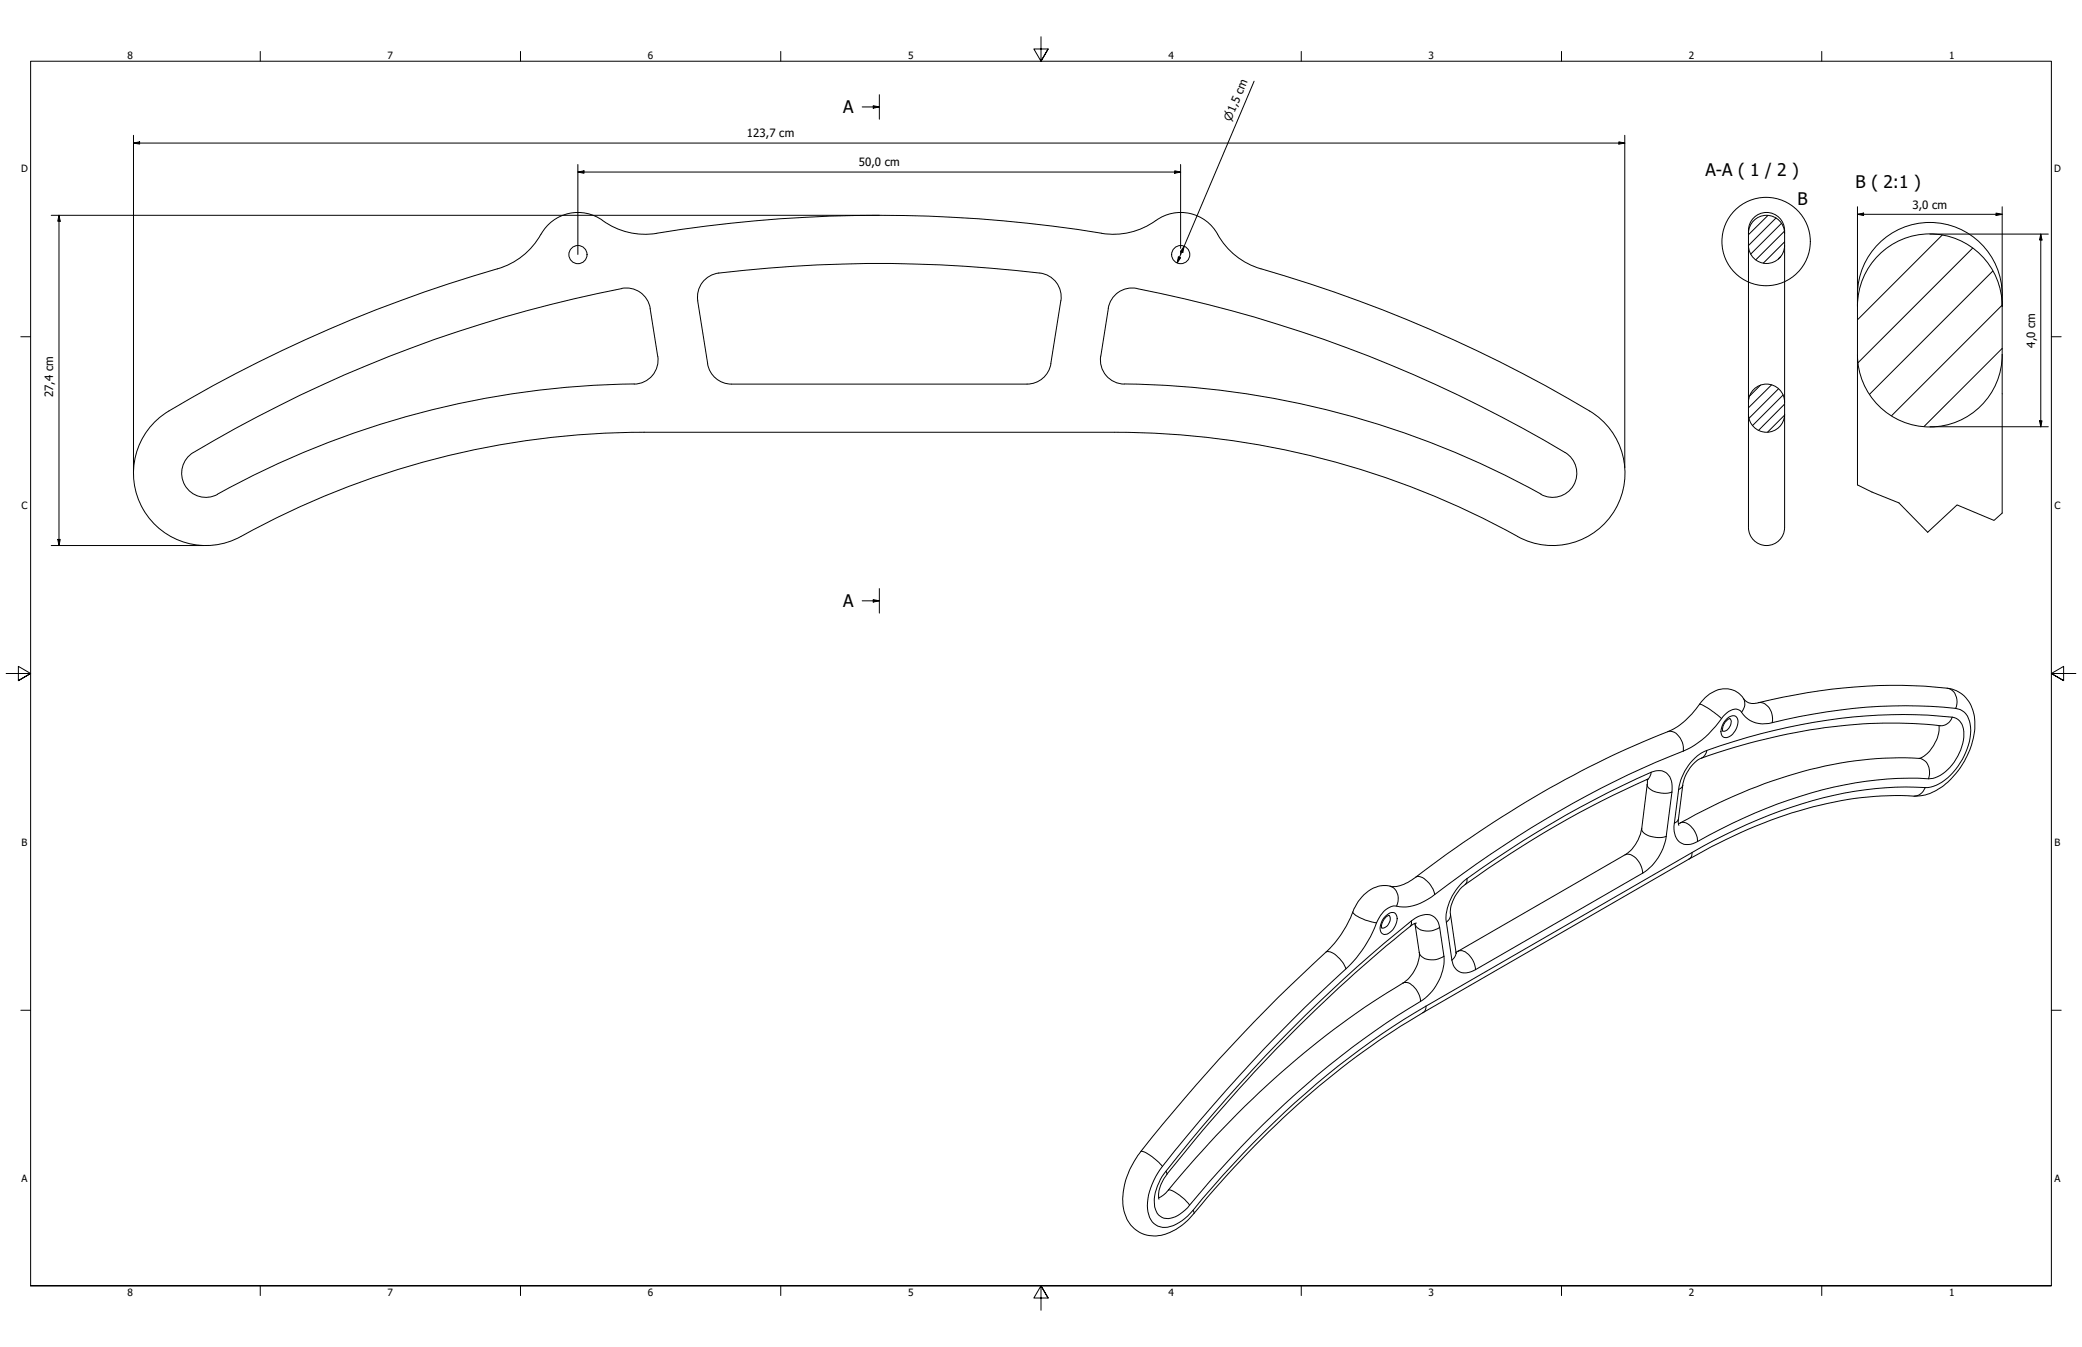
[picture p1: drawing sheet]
<svg xmlns="http://www.w3.org/2000/svg" width="864mm" height="559mm" viewBox="0 0 864 559" stroke-linecap="round" stroke-linejoin="round" font-family="sans-serif">
<!-- layer: Hatch (ISO) -->
<g fill="none" stroke="#000" stroke-width=".41">
<path d="M733.3 89.4l-8 8M736.7 90.4l-11.4 11.5M739 92.6l-12.8 12.8M740.2 95.9l-11.9 11.9M805.6 97.5l-35.1 35.2M738.5 106.5l-.9 .9M740.2 100.3l-8.8 8.8M818.2 103l-47.5 47.5M826.6 112.4l-51.1 51.2M830.5 126.6l-45.9 45.9M730.2 159.8l-4.4 4.4M734.8 159.7l-9.5 9.5"/>
<path d="M830.5 144.5l-32.4 32.5M737.7 161.3l-12.2 12.2M739.6 163.8l-12.7 12.7M740.2 172.2l-7 7M740.2 167.6l-10.7 10.9"/>
</g>
<!-- layer: Visible (ANSI) -->
<g fill="none" stroke="#000" stroke-width=".41">
<path d="M272.4 96.8a575.8 575.8 0 0 1 184.6 0M272.4 96.8a31.4 31.4 0 0 1-24.5-6.6 17.7 17.7 0 0 0-24.3 8.3 30 30 0 0 1-17.3 13M479.4 91.5a30 30 0 0 1-22.4 5.3M479.5 91.5a17.5 17.5 0 0 1 25.6 5.7M505 97.2a30 30 0 0 0 18.1 14.3M206.3 111.5a579.4 579.4 0 0 0-138.2 60.2 30 30 0 0 0-8.2 40.5 30 30 0 0 0 40.1 10.4 345 345 0 0 1 167.1-43.3h195.2a345 345 0 0 1 167.2 43.3M431.3 113.3a545.3 545.3 0 0 0-134.9 .3 10 10 0 0 0-7 11.2l4.1 26.1M431.4 113.3a10 10 0 0 1 8.7 11.5M471.5 119.7a10 10 0 0 0-11.8 8.2l-3.1 19.8a10 10 0 0 0 9.8 11.6M471.6 119.7a549.7 549.7 0 0 1 178.6 68.7 10 10 0 0 1 2.2 13.4 10 10 0 0 1-13.2 3.3M523.1 111.5a575.5 575.5 0 0 1 138.2 60.2 30 30 0 0 1 8.2 40.5 30 30 0 0 1-40 10.4M269.7 127.9l3.1 19.8a10 10 0 0 1-9.8 11.6"/>
<path d="M269.7 127.9a10 10 0 0 0-11.8-8.2 553.4 553.4 0 0 0-178.7 68.7 10 10 0 0 0-2.2 13.4 10 10 0 0 0 13.2 3.3M440 124.8l-4.1 26.1M263.1 159.3a365 365 0 0 0-172.9 45.7M293.5 150.9a10 10 0 0 0 9.9 8.4h122.6a10 10 0 0 0 9.9-8.4M466.4 159.3a365 365 0 0 1 172.9 45.7M717.5 298.1a4.9 4.9 0 0 0-2.9 5.2M804.2 301a14.5 14.5 0 0 1-8.1 13.6 157.1 157.1 0 0 0-67.2 11.7 256.5 256.5 0 0 0-32.7 15.5M804.8 301.1a219.9 219.9 0 0 0-89.3 10.1l-9.8 3.3a15 15 0 0 0-7.7 11.3l-1.9 14.6 .3 2M683.3 323.3v1.5l-2.3 18.9a16.2 16.2 0 0 1-6.9 10.9l-70.2 40.5M683.9 323.2a394 394 0 0 0-78.1 45.4 15.4 15.4 0 0 0-4.2 10.6l2.5 16.4M565.7 371.2a12.1 12.1 0 0 1 12.1-3.4 15.4 15.4 0 0 0 9.4-3.9 435 435 0 0 1 107-61.5 40.7 40.7 0 0 0 12.3-12.1 11 11 0 0 1 13.8-3.3l1.9 1.5a5.9 5.9 0 0 0 4.4 3.3h1a229.5 229.5 0 0 1 81.1-6.1 13.7 13.7 0 0 1 10.4 14.5 33.6 33.6 0 0 1-16.8 28.1 18.2 18.2 0 0 1-11 1.8 157.6 157.6 0 0 0-72.2 16.7l-9.3 4.5-9.2 5.1-110.4 63.7a354.3 354.3 0 0 0-92.2 80l-2.8 3.3a22.5 22.5 0 0 1-16.5 9.3 13.3 13.3 0 0 1-12.9-13.3 32.8 32.8 0 0 1 7.4-21.7 731.6 731.6 0 0 1 79.3-85.3l3.2-3.9a60.5 60.5 0 0 0 6.5-12.4l1.2-2.1zM576.2 379.7a5.2 5.2 0 0 0-3.1 5.3"/>
<path d="M586.9 383l1.8 12.1a15.1 15.1 0 0 1-6.8 12.7 376.9 376.9 0 0 0-94.6 82.6l-2.7 3.3a9.2 9.2 0 0 1-4 3.2M587.5 382.9l-1.1 .4a625.7 625.7 0 0 0-103.5 105.4 11.7 11.7 0 0 0-2.2 8.8"/>
<circle cx="239.7" cy="105.6" r="3.8"/>
<circle cx="489.8" cy="105.6" r="3.8"/>
</g>
<!-- layer: Visible Narrow (ANSI) -->
<g fill="none" stroke="#000" stroke-width=".41">
<path d="M704.9 292.2a24.5 24.5 0 0 1 9.2 5.9M716.2 298.3a2.62 2.62 0 0 1 4.5-.2 6.6 6.6 0 0 1-5.1 7.9 2.7 2.7 0 0 1-1.5-4l1-2.4zM717.5 298.1a3.6 3.6 0 0 1-1.7 5.1l-1.2 .1M723.1 289.7a4.9 4.9 0 0 1-.7 5.8M729.4 291.5a6 6 0 0 1 5.8 6.5l-.1 1.8M807.6 285.5a5.9 5.9 0 0 1 3.6 8.4M809.8 297.5a6.2 6.2 0 0 1 4.8 7.1 21.1 21.1 0 0 1-11.8 18 14.6 14.6 0 0 1-7.1 .2 163.5 163.5 0 0 0-67.8 14.5l-9.5 4.3-14.2 7.5a6 6 0 0 1-8.8-1.4l-1-2.8 .1-3.4M809.8 297.5a228.7 228.7 0 0 0-96.2 11.9l-5.6 1.9a20.7 20.7 0 0 0-11.7 16.2M809.8 297.5a5.1 5.1 0 0 1-5 3.6M691.8 303.5a4.6 4.6 0 0 1 5.2 2.7l1.1 2.7 .1 2.7M698.2 311.6a37.9 37.9 0 0 0 16.6-14.4 6.7 6.7 0 0 1 6-2.9 3.6 3.6 0 0 1 2.3 2.2 11.1 11.1 0 0 0 12 3.3 212.4 212.4 0 0 1 77.1-5.7 7.4 7.4 0 0 1 5.2 7.6 27 27 0 0 1-14.3 24.1l-1.2 .4a14.8 14.8 0 0 1-7.4 .4 152.9 152.9 0 0 0-60.6 11.6l-9.2 3.8-9.1 4.3-13.7 7.4M698.2 311.6a430.2 430.2 0 0 0-104.5 60.6 18.8 18.8 0 0 1-15.8 3.6 10.6 10.6 0 0 0-6.9 7 49.6 49.6 0 0 1-12.7 19.1 667 667 0 0 0-78.1 84.8 21.8 21.8 0 0 0-3.4 18.3 7 7 0 0 0 9.9 3.4l3.6-2 2.4-2a405.8 405.8 0 0 1 75.9-72.3l13.7-9.2 9.2-5.5"/>
<path d="M708 311.3l-.9 2.1-1.4 1.1M796 314.6a5.5 5.5 0 0 1 4.4 6.6l-.5 1.9M683.3 325.4a4.8 4.8 0 0 0 4.9 3.4l2.8 .3 2.5-.5M684.9 320.4a5.7 5.7 0 0 1 8.6 4.7v3.5M684.9 320.4l-.6 1.9-1.3 1.1M684.9 320.4a420.2 420.2 0 0 0-76.4 44.1M693.5 328.6l-2.4 18.4M696.2 339.8l-.3 .7-1.4 1M696.3 327.5l-1.8 14M698 325.8l-.7 1.1-1 .6M798.6 326.7a5.2 5.2 0 0 1-4.7 3.6M674.1 354.6a5.5 5.5 0 0 1 6 3.5l.8 1.6 .5 2.5"/>
<path d="M681 343.7a4.2 4.2 0 0 0 4 3.3l3.7 .5 2.4-.5M691.1 347a21.9 21.9 0 0 1-9.7 15.2M697 341.4a4.3 4.3 0 0 1 4.9 2l1.5 2.4 .8 3.3M701.9 353.7l-.1 .7a2.15 2.15 0 0 1-1.2 2M701.9 353.7l-110.4 63.7M561.2 378.3a5 5 0 0 0 3.4 2.6l4.3 1.5 2.1 .4M574.8 380a2.67 2.67 0 0 1 4.2-.7 6.5 6.5 0 0 1-4.8 8.4 2.82 2.82 0 0 1-1.5-4.1l1-2.3zM576.2 379.7a3.8 3.8 0 0 1-2.7 5.4l-.4-.2M576.6 367.6a5.8 5.8 0 0 1 2.7 8.3M587.2 363.9a4.3 4.3 0 0 1 4.9 1.8l2.3 3 .7 2.4M601.6 379.2l-.3 1.8-1.4 1.6M608.5 364.5a22 22 0 0 0-8.7 17l.1 1.1"/>
<path d="M608.5 364.5v1.2l-.8 1.2M681.4 362.2l-69.3 40.1M550 395a4.5 4.5 0 0 1 5 2.1l1.9 2 1.4 2.8M585.5 382l-.1 1.6-.4 .7M586.9 383.1a5 5 0 0 0 5.9 3.1l1.9-.3 2.5-1.2M588.7 395.1a5 5 0 0 0 5.8 3.1l2-.4 2.4-1.1M597.2 384.7a5.7 5.7 0 0 0-8.8-4.5l-1 .5a626.7 626.7 0 0 0-103.8 105.2 20.3 20.3 0 0 0-4.6 14.8 5.6 5.6 0 0 0 8.5 4.1l3.1-2a33.9 33.9 0 0 0 7.1-7.8 370.4 370.4 0 0 1 93.5-81 21.5 21.5 0 0 0 7.7-17.3M597.2 384.7l1.7 12M599.9 382.6l2.3 15.7M602.2 398.3a5.7 5.7 0 0 0 8.8 4.5l1.1-.5M603.9 395l-.3 1.7-1.4 1.6M604.8 394.6a4.7 4.7 0 0 1 5.5 2.7l1.2 2.5 .6 2.5"/>
<path d="M581.9 407.8a4.1 4.1 0 0 1 4.9 2l2 3.2 .4 2.5M591.5 417.4l-.4 2-.9 .7M473.2 477.7a8.1 8.1 0 0 1 5.4 2.8l3.6 3.4M483.6 485.9l.4 1.2M484.6 493.7a8.1 8.1 0 0 1 5.5 2.8l3.3 3.5M494.9 502.1l.3 1.3"/>
</g>
<!-- layer: Visible (ISO) -->
<path d="M725.3 96.8a7.5 7.5 0 0 1 7.4-7.5 7.5 7.5 0 0 1 7.5 7.5M725.3 101.8a7.5 7.5 0 0 0 7.4 7.5 7.5 7.5 0 0 0 7.5-7.5M770.5 122.3v78.9M770.5 122.3a30 30 0 0 1 30-30 30 30 0 0 1 30 30M770.5 127a30 30 0 0 1 30-30 30 30 0 0 1 30 30M830.5 122.3v90.6M770.5 147.1a30 30 0 0 0 30 30 30 30 0 0 0 30-30M725.3 166.8a7.5 7.5 0 0 1 7.4-7.5 7.5 7.5 0 0 1 7.5 7.5M725.3 171.8a7.5 7.5 0 0 0 7.4 7.5 7.5 7.5 0 0 0 7.5-7.5M725.3 171.8v44.2a9.1 9.1 0 0 0 2.5 8.5 7.5 7.5 0 0 0 8.1 1.1 7.5 7.5 0 0 0 4.3-6.8v-47M725.3 171.8v-76.2a7.5 7.5 0 0 1 7.4-7.5 7.5 7.5 0 0 1 7.5 7.5v76.2" fill="none" stroke="#000" stroke-width=".41"/>
<!-- layer: Break Line (ISO) -->
<path d="M770.5 201.2l6 2.9 11.2 4.5 11.9 12.2 12.2-11.3 15.3 6.4 3.4-3" fill="none" stroke="#000" stroke-width=".41"/>
<!-- layer: Section Line (ISO) -->
<path d="M364.7 39.3v10.1M357.6 44.4h7.1M362.2 43.9l2.5 .5-2.5 .5zM357.6 249.3h7.1M362.2 248.8l2.5 .5-2.5 .5zM364.7 244.2v10.1" fill="none" stroke="#000" stroke-width=".41"/>
<path d="M362.2 43.9l2.5 .5-2.5 .5zM362.2 248.8l2.5 .5-2.5 .5z" fill="#000"/>
<!-- layer: Detail Boundary (ISO) -->
<circle cx="732.6" cy="100.2" r="18.3" fill="none" stroke="#000" stroke-width=".41"/>
<!-- layer: Border (ANSI) -->
<g fill="none" stroke="#000" stroke-width=".41">
<path d="M431.8 15.2v10.2l-3-5.1h6l-3 5.1 3-5.1M107.9 21.3v4.1M215.9 21.3v4.1M323.8 21.3v4.1M539.8 21.3v4.1M647.7 21.3v4.1M755.6 21.3v4.1M8.6 139.7h4.1M850.9 139.7h4.1M2.5 279.4h10.2l-5.1-3v6l5.1-3-5.1 3M861.1 279.4h-10.2l5.1-3v6l-5.1-3 5.1 3M8.6 419.1h4.1"/>
<path d="M850.9 419.1h4.1M12.7 533.4v-508h838.2v508h-838.2h838.2M107.9 533.4v4.1M215.9 533.4v4.1M323.8 533.4v4.1M434.8 538.5l-3-5.1 3 5.1h-6l3-5.1v10.2M539.8 533.4v4.1M647.7 533.4v4.1M755.6 533.4v4.1"/>
</g>
<!-- layer: Dimension (ISO) -->
<g fill="none" stroke="#000" stroke-width=".41">
<path d="M520.2 33.7l-31.9 75.4M55.4 59.4l2.5-.6v1zM55.4 59.4h618.5M55.4 56.1v139.2M671.5 58.8l2.4 .6-2.4 .4zM673.9 56.1v138M239.7 71.4l2.5-.5v1zM239.7 71.4h250M239.7 68.2v37.4M487.3 70.9l2.4 .5-2.4 .5zM489.7 68.2v34.8M21.3 89.3h343.4"/>
<path d="M24.5 89.3l.5 2.5h-1zM24.5 89.3v137M770.5 88.9l2.5-.5v1zM770.5 88.9h60M770.5 85.8v41.3M800.5 97.1h49.1M828 88.4l2.5 .5-2.5 .5zM830.5 85.8v41.3M846.5 97.1l.5 2.5h-1zM846.5 97.1v79.9M488.8 106.6l.9 .3-1.4 2.2zM489.7 104.1v1.5"/>
<path d="M491.2 102.2l-.6 2.4-.9-.3zM800.5 177h49.1M846 174.6h1l-.5 2.4zM21.3 226.3h63.1M24 223.8h1l-.5 2.5z"/>
</g>
<path d="M55.4 59.4l2.5-.6v1zM671.5 58.8l2.4 .6-2.4 .4zM239.7 71.4l2.5-.5v1zM487.3 70.9l2.4 .5-2.4 .5zM24.5 89.3l.5 2.5h-1zM770.5 88.9l2.5-.5v1zM828 88.4l2.5 .5-2.5 .5zM846.5 97.1l.5 2.5h-1zM488.8 106.6l.9 .3-1.4 2.2zM491.2 102.2l-.6 2.4-.9-.3zM846 174.6h1l-.5 2.4zM24 223.8h1l-.5 2.5z" fill="#000"/>
<g font-size="7.2">
<text x="349.7" y="47">A</text>
<text x="707.4" y="73.2">A-A ( 1 / 2 )</text>
<text x="769.7" y="77.8">B ( 2:1 )</text>
<text x="745.7" y="85.2">B</text>
<text x="349.7" y="251.9">A</text>
</g>
<g font-size="4.7">
<text x="309.8" y="56.9">123,7 cm</text>
<text x="356.2" y="69">50,0 cm</text>
<text x="793.2" y="86.5">3,0 cm</text>
<text x="844.1" y="144.4" transform="rotate(-90 844.1 144.4)">4,0 cm</text>
<text x="22" y="164.8" transform="rotate(-90 22 164.8)">27,4 cm</text>
</g>
<text font-size="4.6" x="510.5" y="50.5" transform="rotate(-67 510.5 50.5)">⌀1,5 cm</text>
<g font-size="4.1">
<text x="52.8" y="24.4">8</text>
<text x="160.8" y="24.4">7</text>
<text x="268.7" y="24.4">6</text>
<text x="376.7" y="24.4">5</text>
<text x="484.6" y="24.4">4</text>
<text x="592.6" y="24.4">3</text>
<text x="700.5" y="24.4">2</text>
<text x="808.5" y="24.4">1</text>
<text x="8.7" y="71.4">D</text>
<text x="852" y="71.4">D</text>
<text x="8.9" y="211.1">C</text>
<text x="852.2" y="211.1">C</text>
<text x="8.9" y="350.8">B</text>
<text x="852.2" y="350.8">B</text>
<text x="8.9" y="490.5">A</text>
<text x="852.2" y="490.5">A</text>
<text x="52.8" y="537.5">8</text>
<text x="160.8" y="537.5">7</text>
<text x="268.7" y="537.5">6</text>
<text x="376.7" y="537.5">5</text>
<text x="484.6" y="537.5">4</text>
<text x="592.6" y="537.5">3</text>
<text x="700.5" y="537.5">2</text>
<text x="808.5" y="537.5">1</text>
</g>
</svg>
